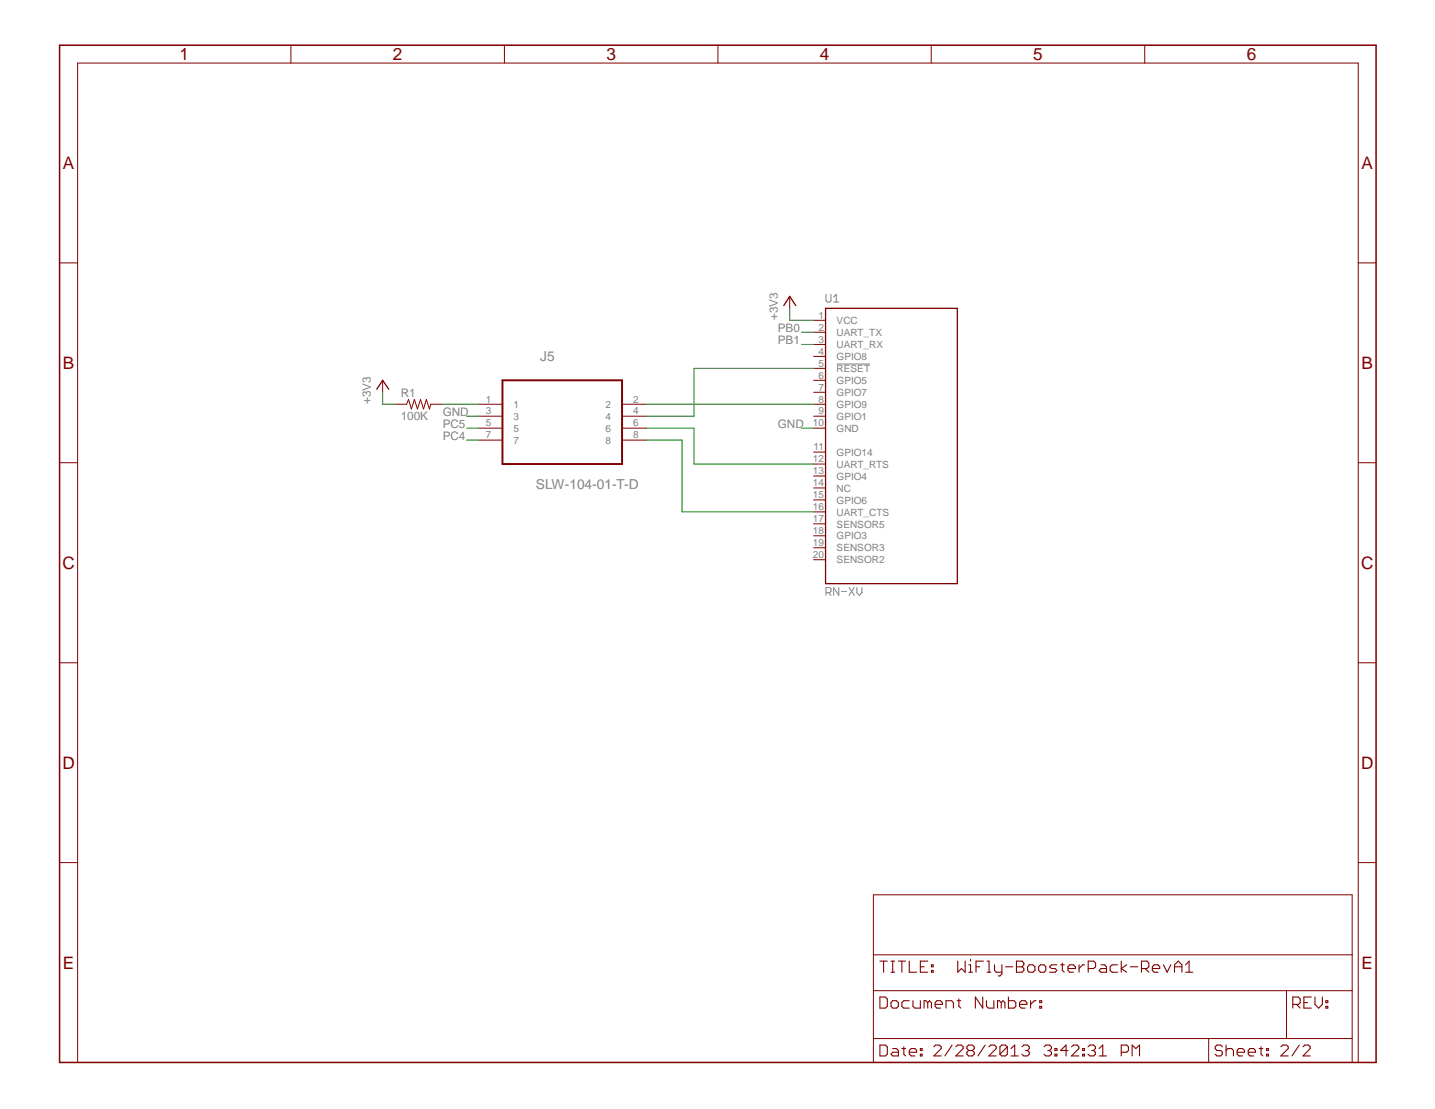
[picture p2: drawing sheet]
<svg xmlns="http://www.w3.org/2000/svg" width="279mm" height="216mm" viewBox="0 0 279 216" stroke-linecap="round" stroke-linejoin="round" font-family="sans-serif">
<path d="M160.8 57.3v1.2l.3 .3h.4l.3-.3v-1.2M162.3 58.8h1M162.3 57.8l.5-.5v1.5M162.9 70.9h6.5M160.8 115.4h.7l.3-.3v-.5l-.3-.2h-.7v1.5M161.3 115.4l.5 .5M163.3 114.4v1.5l-1-1.5v1.5M163.8 115.1h1M165.3 114.4l1 1.5M166.3 114.4l-1 1.5M166.8 114.4v1l.5 .5 .5-.5v-1" fill="none" stroke="#808080" stroke-width=".19"/>
<path d="M11.6 8.8h256.3v198h-256.3z" fill="none" stroke="#800000" stroke-width=".3"/>
<g fill="none" stroke="#800000" stroke-width=".19">
<path d="M56.6 8.8v3.5M98.2 8.8v3.5M139.8 8.8v3.5M181.3 8.8v3.5M222.9 8.8v3.5M11.6 51.2h3.5M153.8 57.7v2.3M264.5 51.2h3.4M74.5 74v2.4M76.8 78.7h2.4l.3-.9 .6 1.8 .6-1.8 .6 1.8 .6-1.8 .6 1.8 .5-1.8 .6 1.8 .3-.9h2.3M93.2 78.7h4.6M121.1 78.7h4.7"/>
<path d="M158.4 62.4h2.3M158.4 74h2.3M158.4 71.7h2.3M158.4 76.4h2.3M158.4 64.7h2.3M158.4 69.4h2.3M158.4 78.7h2.3M158.4 67.1h2.3M11.6 90.1h3.5M93.2 81h4.6M93.2 83.4h4.6M93.2 85.7h4.6"/>
<path d="M121.1 81h4.7M121.1 83.4h4.7M121.1 85.7h4.7M158.4 90.3h2.3M158.4 81h2.3M158.4 88h2.3M158.4 83.4h2.3M158.4 92.7h2.3M158.4 95h2.3M158.4 97.3h2.3M158.4 99.7h2.3M264.5 90.1h3.4"/>
<path d="M158.4 104.3h2.3M158.4 102h2.3M158.4 106.6h2.3M158.4 109h2.3M11.6 129h3.5M264.5 129h3.4M11.6 167.9h3.5M170.1 174.2h93.2v32.6h-93.2zM264.5 167.9h3.4M170.1 192.9h93.2M170.1 185.9h93.2M250.5 192.9v9.3"/>
<path d="M15.1 206.8v-194.5h249.4v194.5M170.1 202.2h93.2M235.3 202.2v4.6"/>
</g>
<g fill="none" stroke="#800000" stroke-width=".21">
<path d="M171.3 194.1h1.1l.4 .4v1.4l-.4 .4h-1.1zM171.3 187.1h1.5M172 187.1v2.2M173.5 187.1h.7M173.5 189.3h.7M173.8 194.8h.7l.4 .4v.7l-.4 .4h-.7l-.3-.4v-.7zM173.8 187.1v2.2M174.9 187.1h1.4M175.6 187.1v2.2M177 187.1v2.2h1.5M177 194.8h-1l-.4 .4v.7l.4 .4h1M177.8 194.8v1.1l.3 .4h1.1v-1.5"/>
<path d="M179.2 188.2h.7M180.6 187.1h-1.4v2.2h1.4M180.6 195.2l-.3-.4h-.4v1.5M180.6 195.2l.4-.4 .4 .4v1.1M180.6 195.2v1.1M181.4 188.9h.3v.4h-.3zM181.4 187.8h.3v.4h-.3zM182.1 195.5h1.4v-.3l-.4-.4h-.7l-.3 .4v.7l.3 .4h.7M184.2 196.3v-1.5h1.1l.3 .4v1.1M186.4 194.8h.7M186.5 187.1v2.2l.7-.7 .7 .7v-2.2M186.7 194.5v1.4l.4 .4"/>
<path d="M188.6 189.3h.8M188.6 187.8h.4v1.5M189 186.8v.3M190 188.2h.8M191.3 194.1v2.2l-1.4-2.2v2.2M191.5 187.1h-1.5v2.2M192.1 194.8v1.1l.3 .4h1.1v-1.5M192.2 187.1h.4v2.2M192.2 189.3h.7M193.6 187.8v1.1l.4 .4h1.1M194.9 195.2l-.3-.4h-.4v1.5M194.9 195.2v1.1"/>
<path d="M194.9 195.2l.4-.4 .4 .4v1.1M195.1 187.8v1.8l-.4 .4h-.3M195.8 188.2h1.4M196.3 194.1v2.2h1.1l.4-.4v-.7l-.4-.4h-1.1M197.9 187.1h1.1l.3 .4v.3l-.3 .4 .3 .4v.3l-.3 .4h-1.1zM197.9 188.2h1.1M198.5 195.5h1.4v-.3l-.3-.4h-.7l-.4 .4v.7l.4 .4h.7M200.4 187.8h.7l.4 .4v.7l-.4 .4h-.7l-.3-.4v-.7zM200.7 194.8v1.5M201.7 194.8h-.3l-.7 .7M202.4 195.9h.4v.4h-.4zM202.4 194.8h.4v.4h-.4z"/>
<path d="M202.6 187.8h.7l.3 .4v.7l-.3 .4h-.7l-.4-.4v-.7zM205.8 187.8h-1.1l-.4 .4 .4 .4h.7l.4 .3-.4 .4h-1.1M206.5 187.8h.7M206.8 187.5v1.4l.4 .4M207.9 188.6h1.5v-.4l-.4-.4h-.7l-.4 .4v.7l.4 .4h.7M210.1 187.8v1.5M211.2 187.8h-.4l-.7 .8M211.9 188.6h1l.4-.4v-.7l-.4-.4h-1v2.2M214.4 187.8h.7l.3 .4v1.1h-1l-.4-.4 .4-.3h1M217.6 187.8h-1.1l-.3 .4v.7l.3 .4h1.1M218.3 187.1v2.2M219.4 187.8l-1.1 .8 1.1 .7"/>
<path d="M220.1 188.2h1.4M222.2 188.6h1.1l.4-.4v-.7l-.4-.4h-1.1v2.2M223 188.6l.7 .7M224.4 188.6h1.4v-.4l-.3-.4h-.8l-.3 .4v.7l.3 .4h.8M226.5 187.8l.7 1.5 .8-1.5M228.7 188.2h1.4M228.7 189.3v-1.5l.7-.7 .7 .7v1.5M230.8 189.3h1.4M230.8 187.8l.7-.7v2.2M251.7 195.5h1.1l.4-.3v-.7l-.4-.4h-1.1v2.2M252.4 195.5l.8 .8M253.9 195.2h.7"/>
<path d="M255.3 194.1h-1.4v2.2h1.4M256 194.1v1.4l.8 .8 .7-.8v-1.4M258.1 195.9h.4v.4h-.4zM258.1 194.8h.4v.4h-.4zM171.3 203.5h1.1l.4 .3v1.4l-.4 .4h-1.1zM173.8 204.1h.7l.4 .4v1.1h-1.1l-.3-.4 .3-.3h1.1M175.6 204.1h.7M176 203.8v1.4l.3 .4M177 204.9h1.5v-.4l-.4-.4h-.7l-.4 .4v.7l.4 .4h.7M179.2 205.2h.3v.4h-.3zM179.2 204.1h.3v.4h-.3zM181.8 203.8l.4-.3h.7l.4 .3v.3l-1.5 1.5h1.5"/>
<path d="M185.4 203.5l-1.4 2.1M186.1 203.8l.4-.3h.7l.3 .3v.3l-1.4 1.5h1.4M188.6 204.5l-.3 .4v.3l.3 .4h.7l.4-.4v-.3l-.4-.4M188.6 204.5l-.3-.4v-.3l.3-.3h.7l.4 .3v.3l-.4 .4M188.6 204.5h.7M191.8 203.5l-1.4 2.1M192.5 203.8l.4-.3h.7l.4 .3v.3l-1.5 1.5h1.5M196.1 203.8v1.4l-.4 .4h-.7l-.3-.4M196.1 203.8l-.4-.3h-.7l-.3 .3v1.4M196.1 203.8l-1.4 1.4M196.8 205.6h1.4M196.8 204.1l.8-.6v2.1"/>
<path d="M199 203.8l.3-.3h.8l.3 .3v.3l-.3 .4M199.7 204.5h.4M200.1 204.5l.3 .4v.3l-.3 .4h-.8l-.3-.4M203.3 203.8l.3-.3h.7l.4 .3v.3l-.4 .4M204 204.5h.3M204.3 204.5l.4 .4v.3l-.4 .4h-.7l-.3-.4M205.4 205.2h.4v.4h-.4zM205.4 204.1h.4v.4h-.4zM207.9 204.5h-1.4l1.1-1v2.1M208.6 203.8l.4-.3h.7l.4 .3v.3l-1.5 1.5h1.5M210.8 205.2h.4v.4h-.4zM210.8 204.1h.4v.4h-.4z"/>
<path d="M211.8 203.8l.4-.3h.7l.4 .3v.3l-.4 .4M212.6 204.5h.3M212.9 204.5l.4 .4v.3l-.4 .4h-.7l-.4-.4M214 205.6h1.4M214 204.1l.7-.6v2.1M218.3 204.9h1.1l.3-.4v-.7l-.3-.3h-1.1v2.1M220.4 205.6v-2.1l.7 .6 .8-.6v2.1M238 203.8l-.3-.3h-.8l-.3 .3v.3l.3 .4h.8l.3 .4v.3l-.3 .4h-.8l-.3-.4M238.7 204.5l.4-.4h.7l.4 .4v1.1M238.7 203.5v2.1M240.9 204.9h1.4v-.4l-.4-.4h-.7l-.3 .4v.7l.3 .4h.7M243 204.9h1.4v-.4l-.3-.4h-.7l-.4 .4v.7l.4 .4h.7"/>
<path d="M245.2 204.1h.7M245.5 203.8v1.4l.4 .4M246.6 205.2h.4v.4h-.4zM246.6 204.1h.4v.4h-.4zM249.4 203.8l.4-.3h.7l.3 .3v.3l-1.4 1.5h1.4M253 203.5l-1.5 2.1M253.7 203.8l.3-.3h.8l.3 .3v.3l-1.4 1.5h1.4"/>
</g>
<path d="M152.6 59.5l1.2-1.8 1.1 1.8M73.4 75.8l1.1-1.8 1.2 1.8M160.7 60h25.7v53.6h-25.7z" fill="none" stroke="#800000" stroke-width=".25"/>
<path d="M97.8 74h23.3v16.3h-23.3z" fill="none" stroke="#800000" stroke-width=".38"/>
<g fill="none" stroke="#008000" stroke-width=".19">
<path d="M74.5 76.4v2.3h2.3M86.2 78.7h7M125.8 78.7h32.6M153.8 60v2.4h4.6M156.1 64.7h2.3M156.1 67.1h2.3M158.4 71.7h-23.3v9.3h-9.3M90.8 83.4h2.4M90.8 81h2.4M90.8 85.7h2.4M125.8 83.4h9.3v6.9h23.3M125.8 85.7h7v14h25.6"/>
<path d="M156.1 83.4h2.3"/>
</g>
<g font-size="3.3" fill="#800000">
<text x="34.9" y="11.7">1</text>
<text x="76.5" y="11.7">2</text>
<text x="118.1" y="11.7">3</text>
<text x="159.6" y="11.7">4</text>
<text x="201.2" y="11.7">5</text>
<text x="242.7" y="11.7">6</text>
<text x="12.2" y="32.9">A</text>
<text x="265.1" y="32.9">A</text>
<text x="12.2" y="71.8">B</text>
<text x="265.1" y="71.8">B</text>
<text x="12.1" y="110.7">C</text>
<text x="265" y="110.7">C</text>
<text x="12.1" y="149.6">D</text>
<text x="265" y="149.6">D</text>
<text x="12.2" y="188.6">E</text>
<text x="265.1" y="188.6">E</text>
</g>
<g font-size="2.7" fill="#808080">
<text x="105.2" y="70.3">J5</text>
<text x="104.4" y="95.1">SLW-104-01-T-D</text>
</g>
<g font-size="2.3" fill="#808080">
<text x="151.4" y="62.4" transform="rotate(-90 151.4 62.4)">+3V3</text>
<text x="151.4" y="64.7">PB0</text>
<text x="151.4" y="67.1">PB1</text>
<text x="78" y="77.3">R1</text>
<text x="72.2" y="78.7" transform="rotate(-90 72.2 78.7)">+3V3</text>
<text x="78" y="81.7">100K</text>
<text x="86.2" y="81">GND</text>
<text x="86.2" y="83.4">PC5</text>
<text x="151.4" y="83.4">GND</text>
<text x="86.2" y="85.7">PC4</text>
</g>
<g font-size="1.9" fill="#808080">
<text x="159.3" y="64.4">2</text>
<text x="159.3" y="62.1">1</text>
<text x="162.9" y="65.4">UART_TX</text>
<text x="162.9" y="63.1">VCC</text>
<text x="159.3" y="71.4">5</text>
<text x="159.3" y="69">4</text>
<text x="159.3" y="66.7">3</text>
<text x="162.9" y="70.1">GPIO8</text>
<text x="162.9" y="67.7">UART_RX</text>
<text x="159.3" y="76">7</text>
<text x="159.3" y="73.7">6</text>
<text x="162.9" y="77">GPIO7</text>
<text x="162.9" y="74.7">GPIO5</text>
<text x="162.9" y="72.4">RESET</text>
<text x="94.6" y="78.4">1</text>
<text x="94.6" y="80.7">3</text>
<text x="94.6" y="83">5</text>
<text x="100" y="79.4">1</text>
<text x="100" y="81.7">3</text>
<text x="117.9" y="79.4">2</text>
<text x="117.9" y="81.7">4</text>
<text x="123.3" y="78.4">2</text>
<text x="123.3" y="80.7">4</text>
<text x="123.3" y="83">6</text>
<text x="158.2" y="83">10</text>
<text x="159.3" y="78.4">8</text>
<text x="159.3" y="80.7">9</text>
<text x="162.9" y="79.4">GPIO9</text>
<text x="162.9" y="81.7">GPIO1</text>
<text x="94.6" y="85.3">7</text>
<text x="100" y="84">5</text>
<text x="100" y="86.4">7</text>
<text x="117.9" y="84">6</text>
<text x="117.9" y="86.4">8</text>
<text x="123.3" y="85.3">8</text>
<text x="158.4" y="87.7">11</text>
<text x="162.9" y="88.7">GPIO14</text>
<text x="162.9" y="84">GND</text>
<text x="158.2" y="90">12</text>
<text x="158.2" y="92.3">13</text>
<text x="158.2" y="94.7">14</text>
<text x="162.9" y="91">UART_RTS</text>
<text x="162.9" y="93.4">GPIO4</text>
<text x="162.9" y="95.7">NC</text>
<text x="158.2" y="101.6">17</text>
<text x="158.2" y="97">15</text>
<text x="158.2" y="99.3">16</text>
<text x="162.9" y="98">GPIO6</text>
<text x="162.9" y="100.4">UART_CTS</text>
<text x="158.2" y="104">18</text>
<text x="158.2" y="106.3">19</text>
<text x="162.9" y="105">GPIO3</text>
<text x="162.9" y="102.7">SENSOR5</text>
<text x="162.9" y="107.4">SENSOR3</text>
<text x="158.2" y="108.7">20</text>
<text x="162.9" y="109.7">SENSOR2</text>
</g>
</svg>
